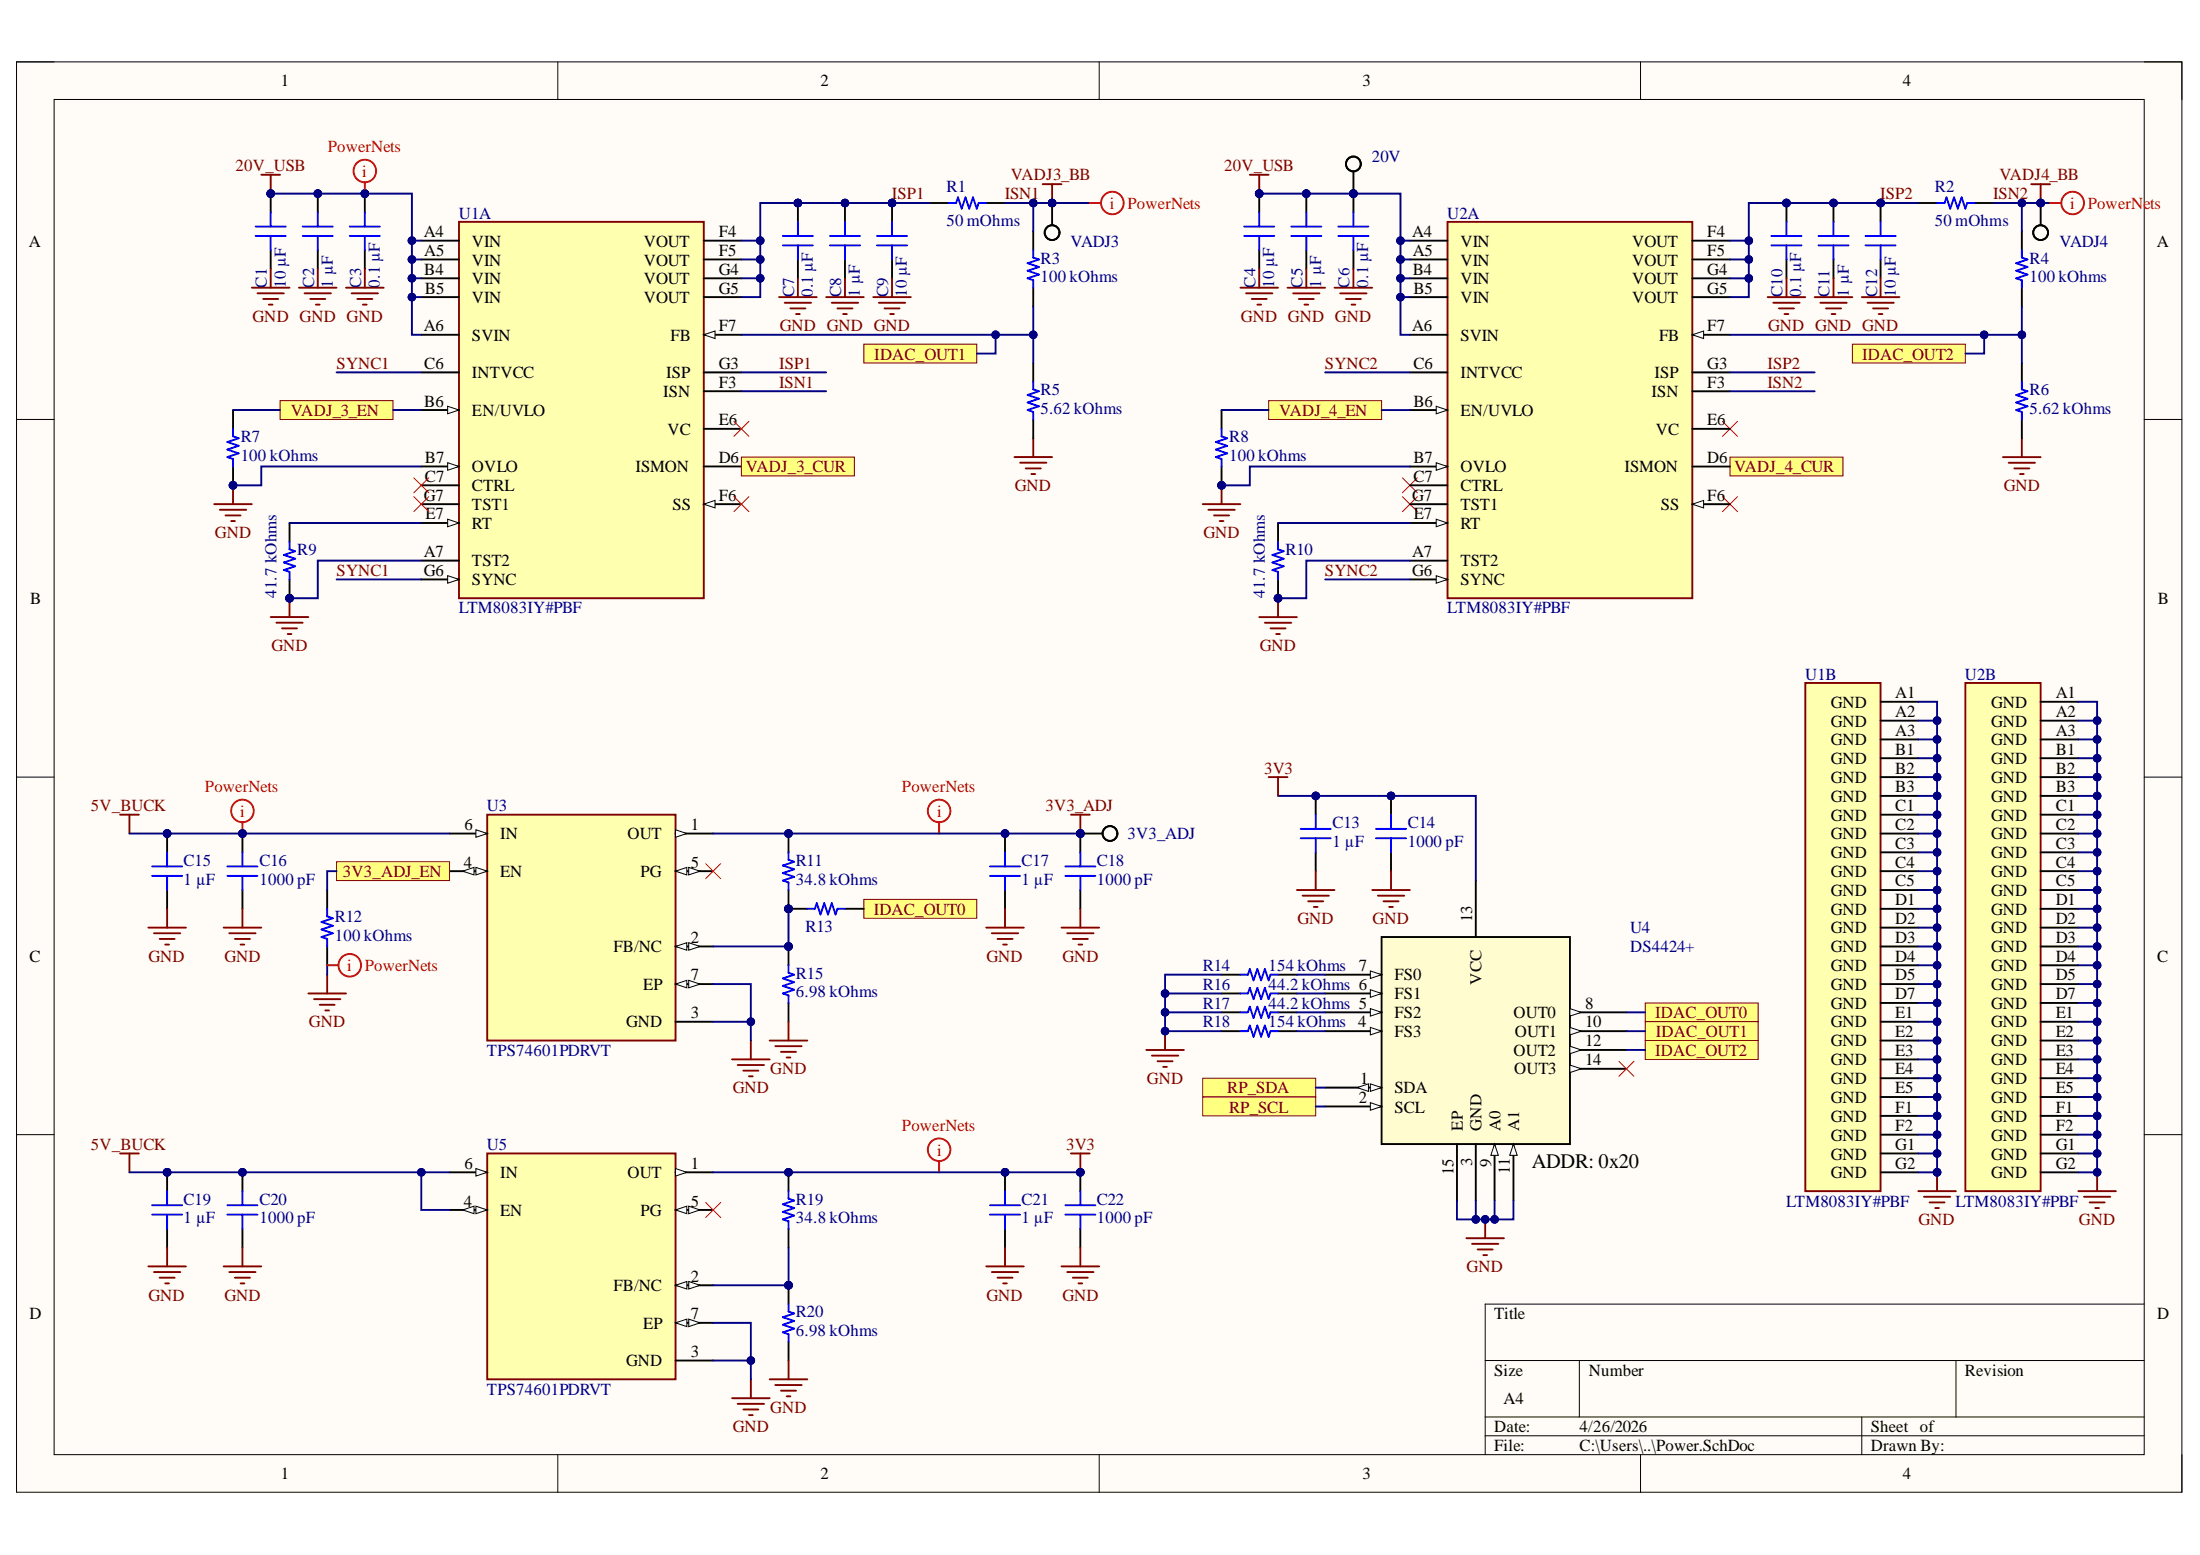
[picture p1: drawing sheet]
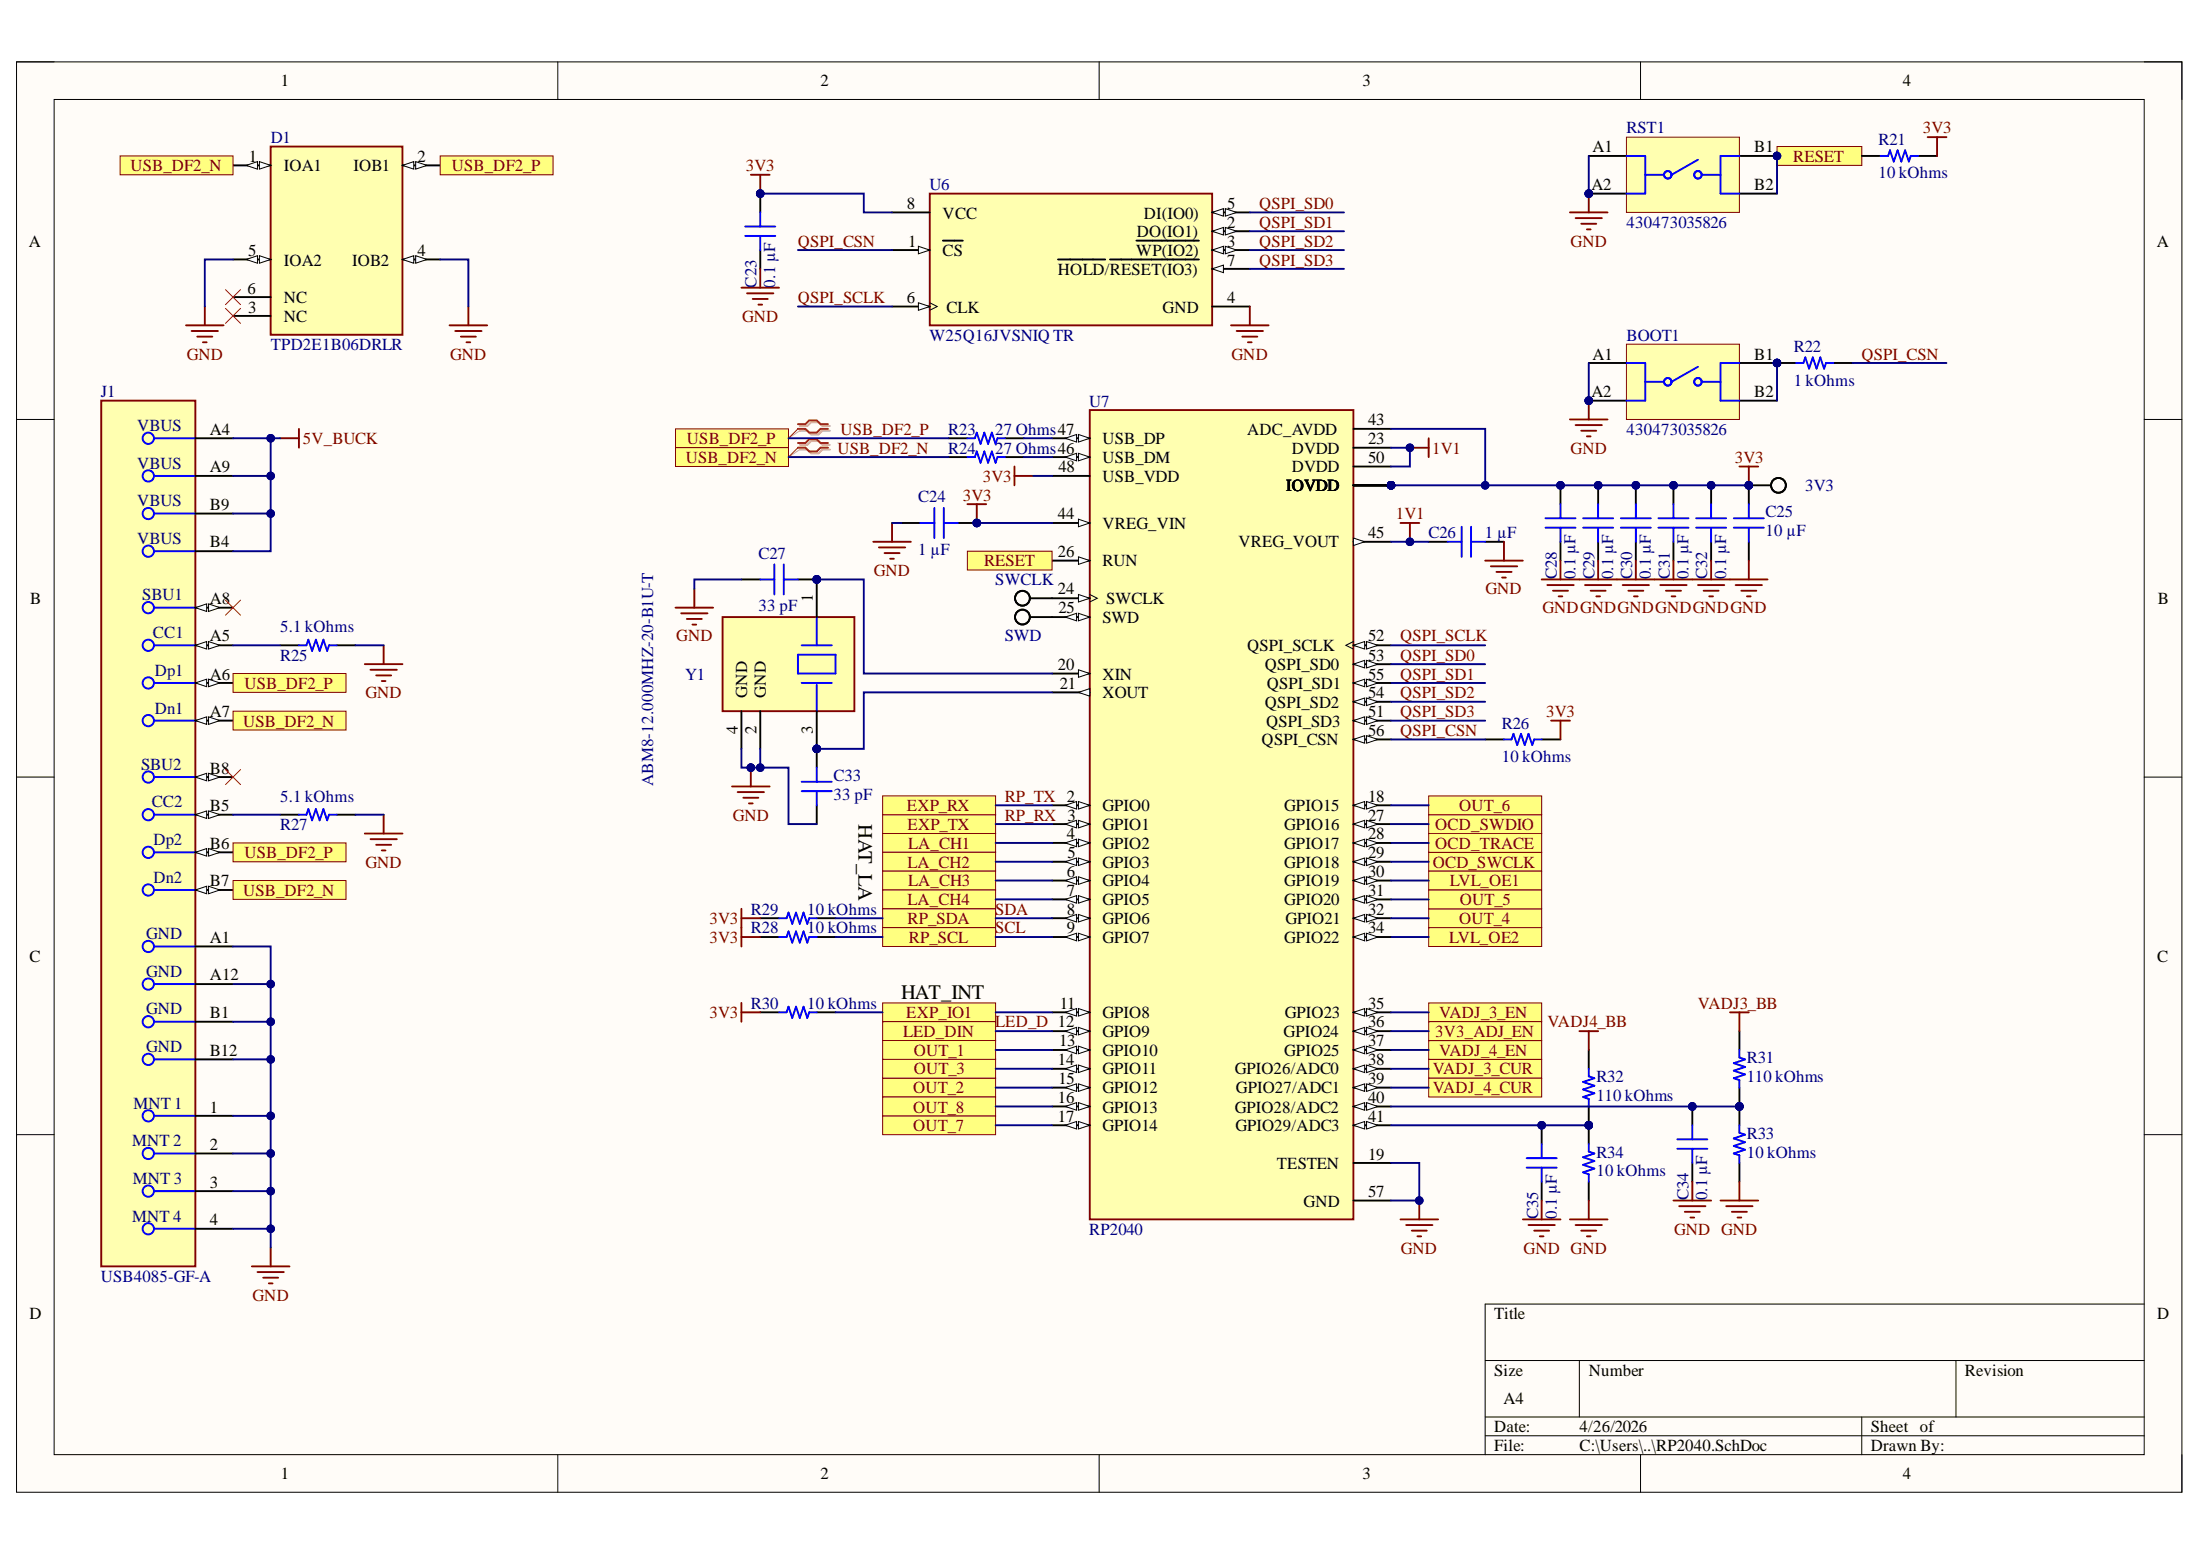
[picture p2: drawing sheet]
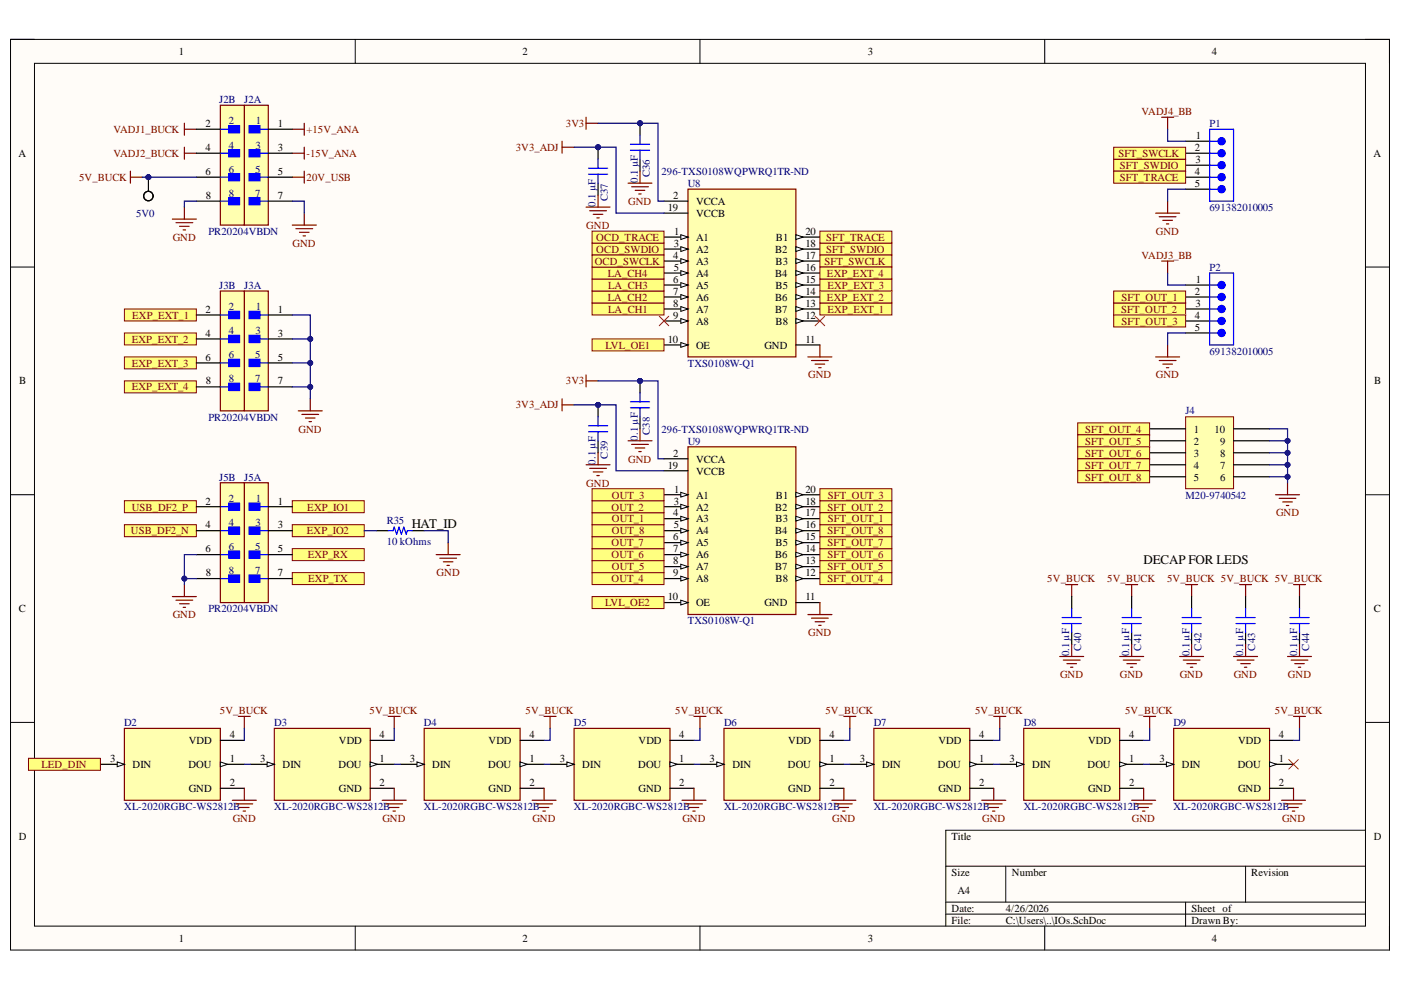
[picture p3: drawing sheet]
# Altium project BugBuster_HAT.PrjPcb
3 sheets, 115 parts. Net scope: flat (ports and power ports of the same name join across sheets).
Board file: BugBuster_HAT.PcbDoc
Sheets:
  Power.SchDoc
  RP2040.SchDoc
  IOs.SchDoc

## Sheet Power.SchDoc
size A4; SheetNumber: 1; SheetTotal: 3

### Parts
3V3_ADJ  TP_SMD_1  [TP_1.0mm]  (value not drawn)  (no BOM)
20V  TP_SMD_1  [TP_1.0mm]  (value not drawn)  (no BOM)
C1  10 µF  [CAP 1210_3225 - 1MM]
C2  1 µF  [CAP 0603_1608]
C3  0.1 µF  [CAP 0603_1608]
C4  10 µF  [CAP 1210_3225 - 1MM]
C5  1 µF  [CAP 0603_1608]
C6  0.1 µF  [CAP 0603_1608]
C7  0.1 µF  [CAP 0603_1608]
C8  1 µF  [CAP 0603_1608]
C9  10 µF  [CAP 1210_3225 - 1MM]
C10  0.1 µF  [CAP 0603_1608]
C11  1 µF  [CAP 0603_1608]
C12  10 µF  [CAP 1210_3225 - 1MM]
C13  1 µF  [CAP 0603_1608]
C14  1000 pF  [CAP 0603_1608]
C15  1 µF  [CAP 0603_1608]
C16  1000 pF  [CAP 0603_1608]
C17  1 µF  [CAP 0603_1608]
C18  1000 pF  [CAP 0603_1608]
C19  1 µF  [CAP 0603_1608]
C20  1000 pF  [CAP 0603_1608]
C21  1 µF  [CAP 0603_1608]
C22  1000 pF  [CAP 0603_1608]
R1  50 mOhms  [STACKPOLE CSR1206]
R2  50 mOhms  [STACKPOLE CSR1206]
R3  100 kOhms  [RES 0603_1608]
R4  100 kOhms  [RES 0603_1608]
R5  5.62 kOhms  [RES 0603_1608]
R6  5.62 kOhms  [RES 0603_1608]
R7  100 kOhms  [RES 0603_1608]
R8  100 kOhms  [RES 0603_1608]
R9  41.7 kOhms  [RES 0603_1608]
R10  41.7 kOhms  [RES 0603_1608]
R11  34.8 kOhms  [RES 0603_1608]
R12  100 kOhms  [RES 0603_1608]
R13  (no value)  [RES 0603_1608]
R14  154 kOhms  [RES 0603_1608]
R15  6.98 kOhms  [RES 0603_1608]
R16  44.2 kOhms  [RES 0603_1608]
R17  44.2 kOhms  [RES 0603_1608]
R18  154 kOhms  [RES 0603_1608]
R19  34.8 kOhms  [RES 0603_1608]
R20  6.98 kOhms  [RES 0603_1608]
U1  LTM8083IY#PBF  [FP-BGA-49-05-08-1518-MFG]  (parts A,B of 2)
U2  LTM8083IY#PBF  [FP-BGA-49-05-08-1518-MFG]  (parts A,B of 2)
U3  TPS74601PDRVT  [SON65P200X200X80-7N]
U4  DS4424+  [21-0137_T1433+2_MXM]
U5  TPS74601PDRVT  [SON65P200X200X80-7N]
VADJ3  TP_SMD_1  [TP_1.0mm]  (value not drawn)  (no BOM)
VADJ4  TP_SMD_1  [TP_1.0mm]  (value not drawn)  (no BOM)

### Ports
3V3_ADJ_EN, IDAC_OUT0, IDAC_OUT1, IDAC_OUT2, RP_SCL, RP_SDA, VADJ_3_CUR, VADJ_3_EN, VADJ_4_CUR, VADJ_4_EN

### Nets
3V3: C13.2 C14.2 C21.2 C22.2 R19.2 U4.13(VCC) U5.1(OUT)
3V3_ADJ: 3V3_ADJ.1 C17.2 C18.2 R11.2 U3.1(OUT)
5V_BUCK: C15.2 C16.2 C19.2 C20.2 U3.6(IN) U5.4(EN) U5.6(IN)
20V_USB: 20V.1 C1.2 C2.2 C3.2 C4.2 C5.2 C6.2 U1.A4(VIN) U1.A5(VIN) U1.A6(SVIN) U1.B4(VIN) U1.B5(VIN) U2.A4(VIN) U2.A5(VIN) U2.A6(SVIN) U2.B4(VIN) U2.B5(VIN)
GND: C1.1 C2.1 C3.1 C4.1 C5.1 C6.1 C7.1 C8.1 C9.1 C10.1 C11.1 C12.1 C13.1 C14.1 C15.1 C16.1 C17.1 C18.1 C19.1 C20.1 C21.1 C22.1 R5.1 R6.1 R7.1 R8.1 R9.1 R10.1 R12.1 R14.1 R15.1 R16.2 R17.2 R18.1 R20.1 U1.A1(GND) U1.A2(GND) U1.A3(GND) U1.A7(TST2) U1.B1(GND) U1.B2(GND) U1.B3(GND) U1.B7(OVLO) U1.C1(GND) U1.C2(GND) U1.C3(GND) U1.C4(GND) U1.C5(GND) U1.D1(GND) U1.D2(GND) U1.D3(GND) U1.D4(GND) U1.D5(GND) U1.D7(GND) U1.E1(GND) U1.E2(GND) U1.E3(GND) U1.E4(GND) U1.E5(GND) U1.F1(GND) U1.F2(GND) U1.G1(GND) U1.G2(GND) U2.A1(GND) U2.A2(GND) U2.A3(GND) U2.A7(TST2) U2.B1(GND) U2.B2(GND) U2.B3(GND) U2.B7(OVLO) U2.C1(GND) U2.C2(GND) U2.C3(GND) U2.C4(GND) U2.C5(GND) U2.D1(GND) U2.D2(GND) U2.D3(GND) U2.D4(GND) U2.D5(GND) U2.D7(GND) U2.E1(GND) U2.E2(GND) U2.E3(GND) U2.E4(GND) U2.E5(GND) U2.F1(GND) U2.F2(GND) U2.G1(GND) U2.G2(GND) U3.3(GND) U3.7(EP) U4.3(GND) U4.9(A0) U4.11(A1) U4.15(EP) U5.3(GND) U5.7(EP)
ISN1: R1.2 R3.2 U1.F3(ISN) VADJ3.1  [also labelled VADJ3_BB]
ISN2: R2.2 R4.2 U2.F3(ISN) VADJ4.1  [also labelled VADJ4_BB]
ISP1: C7.2 C8.2 C9.2 R1.1 U1.F4(VOUT) U1.F5(VOUT) U1.G3(ISP) U1.G4(VOUT) U1.G5(VOUT)
ISP2: C10.2 C11.2 C12.2 R2.1 U2.F4(VOUT) U2.F5(VOUT) U2.G3(ISP) U2.G4(VOUT) U2.G5(VOUT)
SCL: U4.2(SCL) ; port RP_SCL
SDA: U4.1(SDA) ; port RP_SDA
SYNC1: U1.C6(INTVCC) U1.G6(SYNC)
SYNC2: U2.C6(INTVCC) U2.G6(SYNC)
NetR3_1: R3.1 R5.2 U1.F7(FB) U4.10(OUT1) ; port IDAC_OUT1
NetR4_1: R4.1 R6.2 U2.F7(FB) U4.12(OUT2) ; port IDAC_OUT2
NetR7_2: R7.2 U1.B6(EN/UVLO) ; port VADJ_3_EN
NetR8_2: R8.2 U2.B6(EN/UVLO) ; port VADJ_4_EN
NetR9_2: R9.2 U1.E7(RT)
NetR10_2: R10.2 U2.E7(RT)
NetR11_1: R11.1 R13.1 R15.2 U3.2(FB/NC)
NetR12_2: R12.2 U3.4(EN) ; port 3V3_ADJ_EN
NetR13_2: R13.2 U4.8(OUT0) ; port IDAC_OUT0
NetR14_2: R14.2 U4.7(FS0)
NetR16_1: R16.1 U4.6(FS1)
NetR17_1: R17.1 U4.5(FS2)
NetR18_2: R18.2 U4.4(FS3)
NetR19_1: R19.1 R20.2 U5.2(FB/NC)
NetU1_D6: U1.D6(ISMON) ; port VADJ_3_CUR
NetU2_D6: U2.D6(ISMON) ; port VADJ_4_CUR

Not connected (* = marked no-connect by the designer): U1 C7(CTRL)* E6(VC)* F6(SS)* G7(TST1)*; U2 C7(CTRL)* E6(VC)* F6(SS)* G7(TST1)*; U3 5(PG)*; U4 14(OUT3)*; U5 5(PG)*

### Layout directives
net class PowerNets: 3V3, 3V3_ADJ, 5V_BUCK, 20V_USB, GND, ISN1, ISN2

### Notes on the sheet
- (near U4) ADDR: 0x20

## Sheet RP2040.SchDoc
size A4; SheetNumber: 2; SheetTotal: 3

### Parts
3V3  TP_SMD_1  [TP_1.0mm]  (value not drawn)  (no BOM)
BOOT1  430473035826  [430473035826]
C23  0.1 µF  [CAP 0603_1608]
C24  1 µF  [CAP 0603_1608]
C25  10 µF  [CAP 0603_1608]
C26  1 µF  [CAP 0603_1608]
C27  33 pF  [CAP 0603_1608]
C28  0.1 µF  [CAP 0603_1608]
C29  0.1 µF  [CAP 0603_1608]
C30  0.1 µF  [CAP 0603_1608]
C31  0.1 µF  [CAP 0603_1608]
C32  0.1 µF  [CAP 0603_1608]
C33  33 pF  [CAP 0603_1608]
C34  0.1 µF  [CAP 0603_1608]
C35  0.1 µF  [CAP 0603_1608]
D1  TPD2E1B06DRLR  [FP-DRL0006A-MFG]
J1  USB4085-GF-A  [FP-USB4085-GF-A-MFG]
R21  10 kOhms  [RES 0603_1608]
R22  1 kOhms  [RES 0603_1608]
R23  27 Ohms  [RES 0603_1608]
R24  27 Ohms  [RES 0603_1608]
R25  5.1 kOhms  [RES 0603_1608]
R26  10 kOhms  [RES 0603_1608]
R27  5.1 kOhms  [RES 0603_1608]
R28  10 kOhms  [RES 0603_1608]
R29  10 kOhms  [RES 0603_1608]
R30  10 kOhms  [RES 0603_1608]
R31  110 kOhms  [RES 0603_1608]
R32  110 kOhms  [RES 0603_1608]
R33  10 kOhms  [RES 0603_1608]
R34  10 kOhms  [RES 0603_1608]
RST1  430473035826  [430473035826]
SWCLK  TP_SMD_1  [TP_1.0mm]  (value not drawn)  (no BOM)
SWD  TP_SMD_1  [TP_1.0mm]  (value not drawn)  (no BOM)
U6  W25Q16JVSNIQ TR  [FP-W25Q16JVSNIQ_TR-IPC_A]
U7  RP2040  [QFN40P700X700X90-57N]
Y1  ABM8-12.000MHZ-20-B1U-T  [FP-ABM8-MFG]

### Ports
3V3_ADJ_EN, EXP_IO1, EXP_RX, EXP_TX, LA_CH1, LA_CH2, LA_CH3, LA_CH4, LED_DIN, LVL_OE1, LVL_OE2, OCD_SWCLK, OCD_SWDIO, OCD_TRACE, OUT_1, OUT_2, OUT_3, OUT_4, OUT_5, OUT_6, OUT_7, OUT_8, RESET, RP_SCL, RP_SDA, USB_DF2_N, USB_DF2_P, VADJ_3_CUR, VADJ_3_EN, VADJ_4_CUR, VADJ_4_EN

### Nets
1V1: C26.2 U7.23(DVDD) U7.45(VREG_VOUT) U7.50(DVDD)
3V3: 3V3.1 C23.2 C24.2 C25.2 C28.2 C29.2 C30.2 C31.2 C32.2 R21.1 R26.1 R28.1 R29.1 R30.1 U6.8(VCC) U7.1(IOVDD) U7.10(IOVDD) U7.22(IOVDD) U7.33(IOVDD) U7.42(IOVDD) U7.43(ADC_AVDD) U7.44(VREG_VIN) U7.48(USB_VDD) U7.49(IOVDD)
5V_BUCK: J1.A4(VBUS) J1.A9(VBUS) J1.B4(VBUS) J1.B9(VBUS)
GND: BOOT1.A1 BOOT1.A2 C23.1 C24.1 C25.1 C26.1 C27.1 C28.1 C29.1 C30.1 C31.1 C32.1 C33.1 C34.1 C35.1 D1.4(IOB2) D1.5(IOA2) J1.1(MNT_1) J1.2(MNT_2) J1.3(MNT_3) J1.4(MNT_4) J1.A1(GND) J1.A12(GND) J1.B1(GND) J1.B12(GND) R25.2 R27.2 R33.1 R34.1 RST1.A1 RST1.A2 U6.4(GND) U7.19(TESTEN) U7.57(GND) Y1.2(GND) Y1.4(GND)
VADJ3_BB: R31.2  [project net ISN1]
VADJ4_BB: R32.2  [project net ISN2]
LED_D: U7.12(GPIO9) ; port LED_DIN
QSPI_CSN: R22.2 R26.2 U6.1(~{CS}) U7.56(QSPI_CSN)
QSPI_SCLK: U6.6(CLK) U7.52(QSPI_SCLK)
QSPI_SD0: U6.5(DI(IO0)) U7.53(QSPI_SD0)
QSPI_SD1: U6.2(DO(IO1)) U7.55(QSPI_SD1)
QSPI_SD2: U6.3(~{WP(IO2)}) U7.54(QSPI_SD2)
QSPI_SD3: U6.7(~{HOLD}/~{RESET(IO3)}) U7.51(QSPI_SD3)
RP_RX: U7.3(GPIO1) ; port EXP_TX
RP_TX: U7.2(GPIO0) ; port EXP_RX
SCL: R28.2 U7.9(GPIO7) ; port RP_SCL
SDA: R29.2 U7.8(GPIO6) ; port RP_SDA
USB_DF2_N: D1.1(IOA1) J1.A7(Dn1) J1.B7(Dn2) R24.1 ; port USB_DF2_N
USB_DF2_P: D1.2(IOB1) J1.A6(Dp1) J1.B6(Dp2) R23.1 ; port USB_DF2_P
NetBOOT1_B1: BOOT1.B1 BOOT1.B2 R22.1
NetC27_2: C27.2 U7.20(XIN) Y1.1
NetC33_2: C33.2 U7.21(XOUT) Y1.3
NetC34_2: C34.2 R31.1 R33.2 U7.40(GPIO28/ADC2)
NetC35_2: C35.2 R32.1 R34.2 U7.41(GPIO29/ADC3)
NetJ1_A5: J1.A5(CC1) R25.1
NetJ1_B5: J1.B5(CC2) R27.1
NetJ5_1: R30.2 U7.11(GPIO8) ; port EXP_IO1
NetR7_2: U7.35(GPIO23) ; port VADJ_3_EN
NetR8_2: U7.37(GPIO25) ; port VADJ_4_EN
NetR12_2: U7.36(GPIO24) ; port 3V3_ADJ_EN
NetR21_2: R21.2 RST1.B1 RST1.B2 U7.26(RUN) ; port RESET
NetR23_2: R23.2 U7.47(USB_DP)
NetR24_2: R24.2 U7.46(USB_DM)
NetSWCLK_1: SWCLK.1 U7.24(SWCLK)
NetSWD_1: SWD.1 U7.25(SWD)
NetU1_D6: U7.38(GPIO26/ADC0) ; port VADJ_3_CUR
NetU2_D6: U7.39(GPIO27/ADC1) ; port VADJ_4_CUR
NetU7_4: U7.4(GPIO2) ; port LA_CH1
NetU7_5: U7.5(GPIO3) ; port LA_CH2
NetU7_6: U7.6(GPIO4) ; port LA_CH3
NetU7_7: U7.7(GPIO5) ; port LA_CH4
NetU7_13: U7.13(GPIO10) ; port OUT_1
NetU7_14: U7.14(GPIO11) ; port OUT_3
NetU7_15: U7.15(GPIO12) ; port OUT_2
NetU7_16: U7.16(GPIO13) ; port OUT_8
NetU7_17: U7.17(GPIO14) ; port OUT_7
NetU7_18: U7.18(GPIO15) ; port OUT_6
NetU7_27: U7.27(GPIO16) ; port OCD_SWDIO
NetU7_28: U7.28(GPIO17) ; port OCD_TRACE
NetU7_29: U7.29(GPIO18) ; port OCD_SWCLK
NetU7_30: U7.30(GPIO19) ; port LVL_OE1
NetU7_31: U7.31(GPIO20) ; port OUT_5
NetU7_32: U7.32(GPIO21) ; port OUT_4
NetU7_34: U7.34(GPIO22) ; port LVL_OE2

Not connected (* = marked no-connect by the designer): D1 3(NC)* 6(NC)*; J1 A8(SBU1)* B8(SBU2)*

### Layout directives
differential pair; differential pair class USBDIFF: USB_DF2_N, USB_DF2_P

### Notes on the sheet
- HAT_LA
- HAT_INT

## Sheet IOs.SchDoc
size A4; SheetNumber: 3; SheetTotal: 3

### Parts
5V0  TP_SMD_1  [TP_1.0mm]  (value not drawn)  (no BOM)
C36  0.1 µF  [CAP 0603_1608]
C37  0.1 µF  [CAP 0603_1608]
C38  0.1 µF  [CAP 0603_1608]
C39  0.1 µF  [CAP 0603_1608]
C40  0.1 µF  [CAP 0603_1608]
C41  0.1 µF  [CAP 0603_1608]
C42  0.1 µF  [CAP 0603_1608]
C43  0.1 µF  [CAP 0603_1608]
C44  0.1 µF  [CAP 0603_1608]
D2  XL-2020RGBC-WS2812B  [LED_XL-2020RGBC-WS2812B]
D3  XL-2020RGBC-WS2812B  [LED_XL-2020RGBC-WS2812B]
D4  XL-2020RGBC-WS2812B  [LED_XL-2020RGBC-WS2812B]
D5  XL-2020RGBC-WS2812B  [LED_XL-2020RGBC-WS2812B]
D6  XL-2020RGBC-WS2812B  [LED_XL-2020RGBC-WS2812B]
D7  XL-2020RGBC-WS2812B  [LED_XL-2020RGBC-WS2812B]
D8  XL-2020RGBC-WS2812B  [LED_XL-2020RGBC-WS2812B]
D9  XL-2020RGBC-WS2812B  [LED_XL-2020RGBC-WS2812B]
J2  PR20204VBDN  [FP-PR20204VBDN-MFG]  (parts A,B of 2)
J3  PR20204VBDN  [FP-PR20204VBDN-MFG]  (parts A,B of 2)
J4  M20-9740542  [HARWIN M20-9740545]
J5  PR20204VBDN  [FP-PR20204VBDN-MFG]  (parts A,B of 2)
P1  691382010005  [691382010005]
P2  691382010005  [691382010005]
R35  10 kOhms  [RES 0603_1608]
U8  TXS0108W-Q1  Supplier Part Number 1: 296-TXS0108WQPWRQ1TR-ND  [FP-PW0020A-IPC_C]
U9  TXS0108W-Q1  Supplier Part Number 1: 296-TXS0108WQPWRQ1TR-ND  [FP-PW0020A-IPC_C]

### Ports
EXP_EXT_1, EXP_EXT_2, EXP_EXT_3, EXP_EXT_4, EXP_IO1, EXP_IO2, EXP_RX, EXP_TX, LA_CH1, LA_CH2, LA_CH3, LA_CH4, LED_DIN, LVL_OE1, LVL_OE2, OCD_SWCLK, OCD_SWDIO, OCD_TRACE, OUT_1, OUT_2, OUT_3, OUT_4, OUT_5, OUT_6, OUT_7, OUT_8, SFT_OUT_1, SFT_OUT_2, SFT_OUT_3, SFT_OUT_4, SFT_OUT_5, SFT_OUT_6, SFT_OUT_7, SFT_OUT_8, SFT_SWCLK, SFT_SWDIO, SFT_TRACE, USB_DF2_N, USB_DF2_P

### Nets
3V3: C36.2 C38.2 U8.2(VCCA) U9.2(VCCA)
3V3_ADJ: C37.2 C39.2 U8.19(VCCB) U9.19(VCCB)
5V_BUCK: 5V0.1 C40.2 C41.2 C42.2 C43.2 C44.2 D2.4(VDD) D3.4(VDD) D4.4(VDD) D5.4(VDD) D6.4(VDD) D7.4(VDD) D8.4(VDD) D9.4(VDD) J2.6
20V_USB: J2.5
+15V_ANA: J2.1
-15V_ANA: J2.3
GND: C36.1 C37.1 C38.1 C39.1 C40.1 C41.1 C42.1 C43.1 C44.1 D2.2(GND) D3.2(GND) D4.2(GND) D5.2(GND) D6.2(GND) D7.2(GND) D8.2(GND) D9.2(GND) J2.7 J2.8 J3.1 J3.3 J3.5 J3.7 J4.6 J4.7 J4.8 J4.9 J4.10 J5.6 J5.8 P1.5 P2.5 R35.1 U8.11(GND) U9.11(GND)
VADJ1_BUCK: J2.2
VADJ2_BUCK: J2.4
VADJ3_BB: P2.1  [project net ISN1]
VADJ4_BB: P1.1  [project net ISN2]
LED_D: D2.3(DIN) ; port LED_DIN
RP_RX: J5.7 ; port EXP_TX
RP_TX: J5.5 ; port EXP_RX
USB_DF2_N: J5.4 ; port USB_DF2_N
USB_DF2_P: J5.2 ; port USB_DF2_P
NetD2_1: D2.1(DOU) D3.3(DIN)
NetD3_1: D3.1(DOU) D4.3(DIN)
NetD4_1: D4.1(DOU) D5.3(DIN)
NetD5_1: D5.1(DOU) D6.3(DIN)
NetD6_1: D6.1(DOU) D7.3(DIN)
NetD7_1: D7.1(DOU) D8.3(DIN)
NetD8_1: D8.1(DOU) D9.3(DIN)
NetJ3_2: J3.2 U8.13(B7) ; port EXP_EXT_1
NetJ3_4: J3.4 U8.14(B6) ; port EXP_EXT_2
NetJ3_6: J3.6 U8.15(B5) ; port EXP_EXT_3
NetJ3_8: J3.8 U8.16(B4) ; port EXP_EXT_4
NetJ4_1: J4.1 U9.12(B8) ; port SFT_OUT_4
NetJ4_2: J4.2 U9.13(B7) ; port SFT_OUT_5
NetJ4_3: J4.3 U9.14(B6) ; port SFT_OUT_6
NetJ4_4: J4.4 U9.15(B5) ; port SFT_OUT_7
NetJ4_5: J4.5 U9.16(B4) ; port SFT_OUT_8
NetJ5_1: J5.1 ; port EXP_IO1
NetJ5_3: J5.3 R35.2 ; port EXP_IO2
NetP1_2: P1.2 U8.17(B3) ; port SFT_SWCLK
NetP1_3: P1.3 U8.18(B2) ; port SFT_SWDIO
NetP1_4: P1.4 U8.20(B1) ; port SFT_TRACE
NetP2_2: P2.2 U9.17(B3) ; port SFT_OUT_1
NetP2_3: P2.3 U9.18(B2) ; port SFT_OUT_2
NetP2_4: P2.4 U9.20(B1) ; port SFT_OUT_3
NetU7_4: U8.8(A7) ; port LA_CH1
NetU7_5: U8.7(A6) ; port LA_CH2
NetU7_6: U8.6(A5) ; port LA_CH3
NetU7_7: U8.5(A4) ; port LA_CH4
NetU7_13: U9.4(A3) ; port OUT_1
NetU7_14: U9.1(A1) ; port OUT_3
NetU7_15: U9.3(A2) ; port OUT_2
NetU7_16: U9.5(A4) ; port OUT_8
NetU7_17: U9.6(A5) ; port OUT_7
NetU7_18: U9.7(A6) ; port OUT_6
NetU7_27: U8.3(A2) ; port OCD_SWDIO
NetU7_28: U8.1(A1) ; port OCD_TRACE
NetU7_29: U8.4(A3) ; port OCD_SWCLK
NetU7_30: U8.10(OE) ; port LVL_OE1
NetU7_31: U9.8(A7) ; port OUT_5
NetU7_32: U9.9(A8) ; port OUT_4
NetU7_34: U9.10(OE) ; port LVL_OE2

Not connected (* = marked no-connect by the designer): D9 1(DOU)*; U8 9(A8)* 12(B8)*

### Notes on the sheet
- (near R35) HAT_ID
- DECAP FOR LEDS

## Nets that join several sheets
3V3: Power (7 pins), RP2040 (24 pins), IOs (C36.2 C38.2 U8.2 U9.2)
3V3_ADJ: Power (5 pins), IOs (C37.2 C39.2 U8.19 U9.19)
5V_BUCK: Power (7 pins), RP2040 (J1.A4 J1.A9 J1.B4 J1.B9), IOs (15 pins)
20V_USB: Power (17 pins), IOs (J2.5)
GND: Power (99 pins), RP2040 (36 pins), IOs (35 pins)
ISN1: Power (R1.2 R3.2 U1.F3 VADJ3.1), RP2040 (R31.2), IOs (P2.1)
ISN2: Power (R2.2 R4.2 U2.F3 VADJ4.1), RP2040 (R32.2), IOs (P1.1)
LED_D: RP2040 (U7.12), IOs (D2.3)
NetJ5_1: RP2040 (R30.2 U7.11), IOs (J5.1)
NetR7_2: Power (R7.2 U1.B6), RP2040 (U7.35)
NetR8_2: Power (R8.2 U2.B6), RP2040 (U7.37)
NetR12_2: Power (R12.2 U3.4), RP2040 (U7.36)
NetU1_D6: Power (U1.D6), RP2040 (U7.38)
NetU2_D6: Power (U2.D6), RP2040 (U7.39)
NetU7_4: RP2040 (U7.4), IOs (U8.8)
NetU7_5: RP2040 (U7.5), IOs (U8.7)
NetU7_6: RP2040 (U7.6), IOs (U8.6)
NetU7_7: RP2040 (U7.7), IOs (U8.5)
NetU7_13: RP2040 (U7.13), IOs (U9.4)
NetU7_14: RP2040 (U7.14), IOs (U9.1)
NetU7_15: RP2040 (U7.15), IOs (U9.3)
NetU7_16: RP2040 (U7.16), IOs (U9.5)
NetU7_17: RP2040 (U7.17), IOs (U9.6)
NetU7_18: RP2040 (U7.18), IOs (U9.7)
NetU7_27: RP2040 (U7.27), IOs (U8.3)
NetU7_28: RP2040 (U7.28), IOs (U8.1)
NetU7_29: RP2040 (U7.29), IOs (U8.4)
NetU7_30: RP2040 (U7.30), IOs (U8.10)
NetU7_31: RP2040 (U7.31), IOs (U9.8)
NetU7_32: RP2040 (U7.32), IOs (U9.9)
NetU7_34: RP2040 (U7.34), IOs (U9.10)
RP_RX: RP2040 (U7.3), IOs (J5.7)
RP_TX: RP2040 (U7.2), IOs (J5.5)
SCL: Power (U4.2), RP2040 (R28.2 U7.9)
SDA: Power (U4.1), RP2040 (R29.2 U7.8)
USB_DF2_N: RP2040 (D1.1 J1.A7 J1.B7 R24.1), IOs (J5.4)
USB_DF2_P: RP2040 (D1.2 J1.A6 J1.B6 R23.1), IOs (J5.2)
